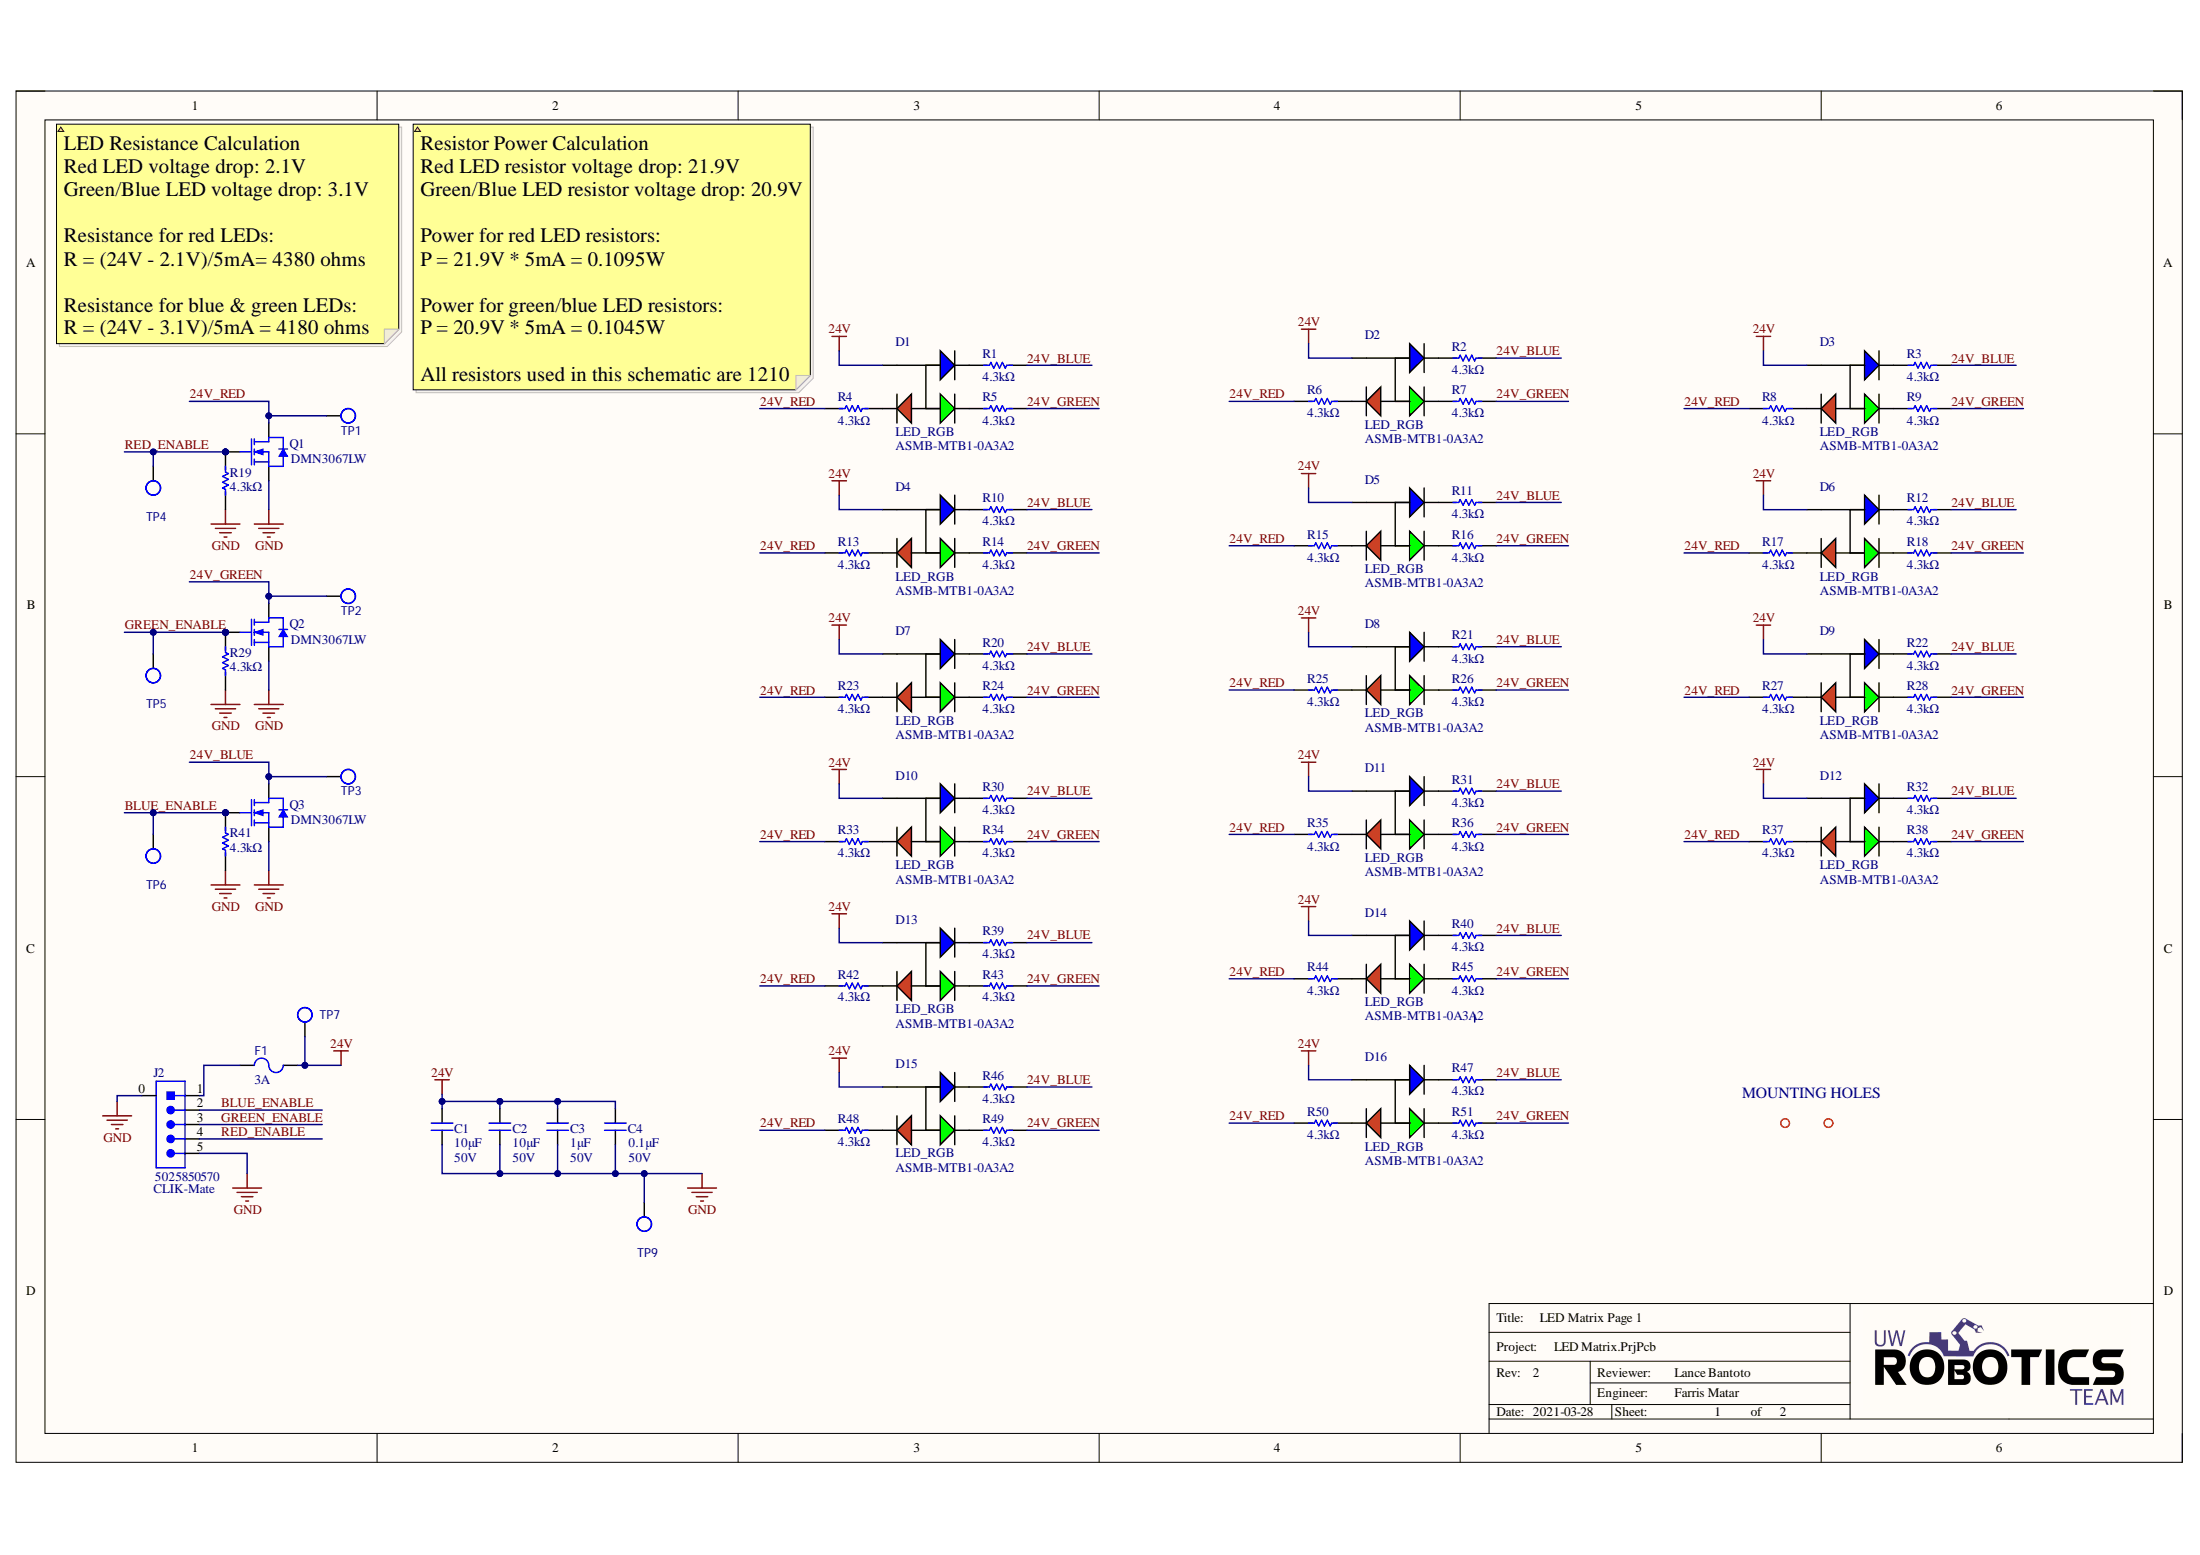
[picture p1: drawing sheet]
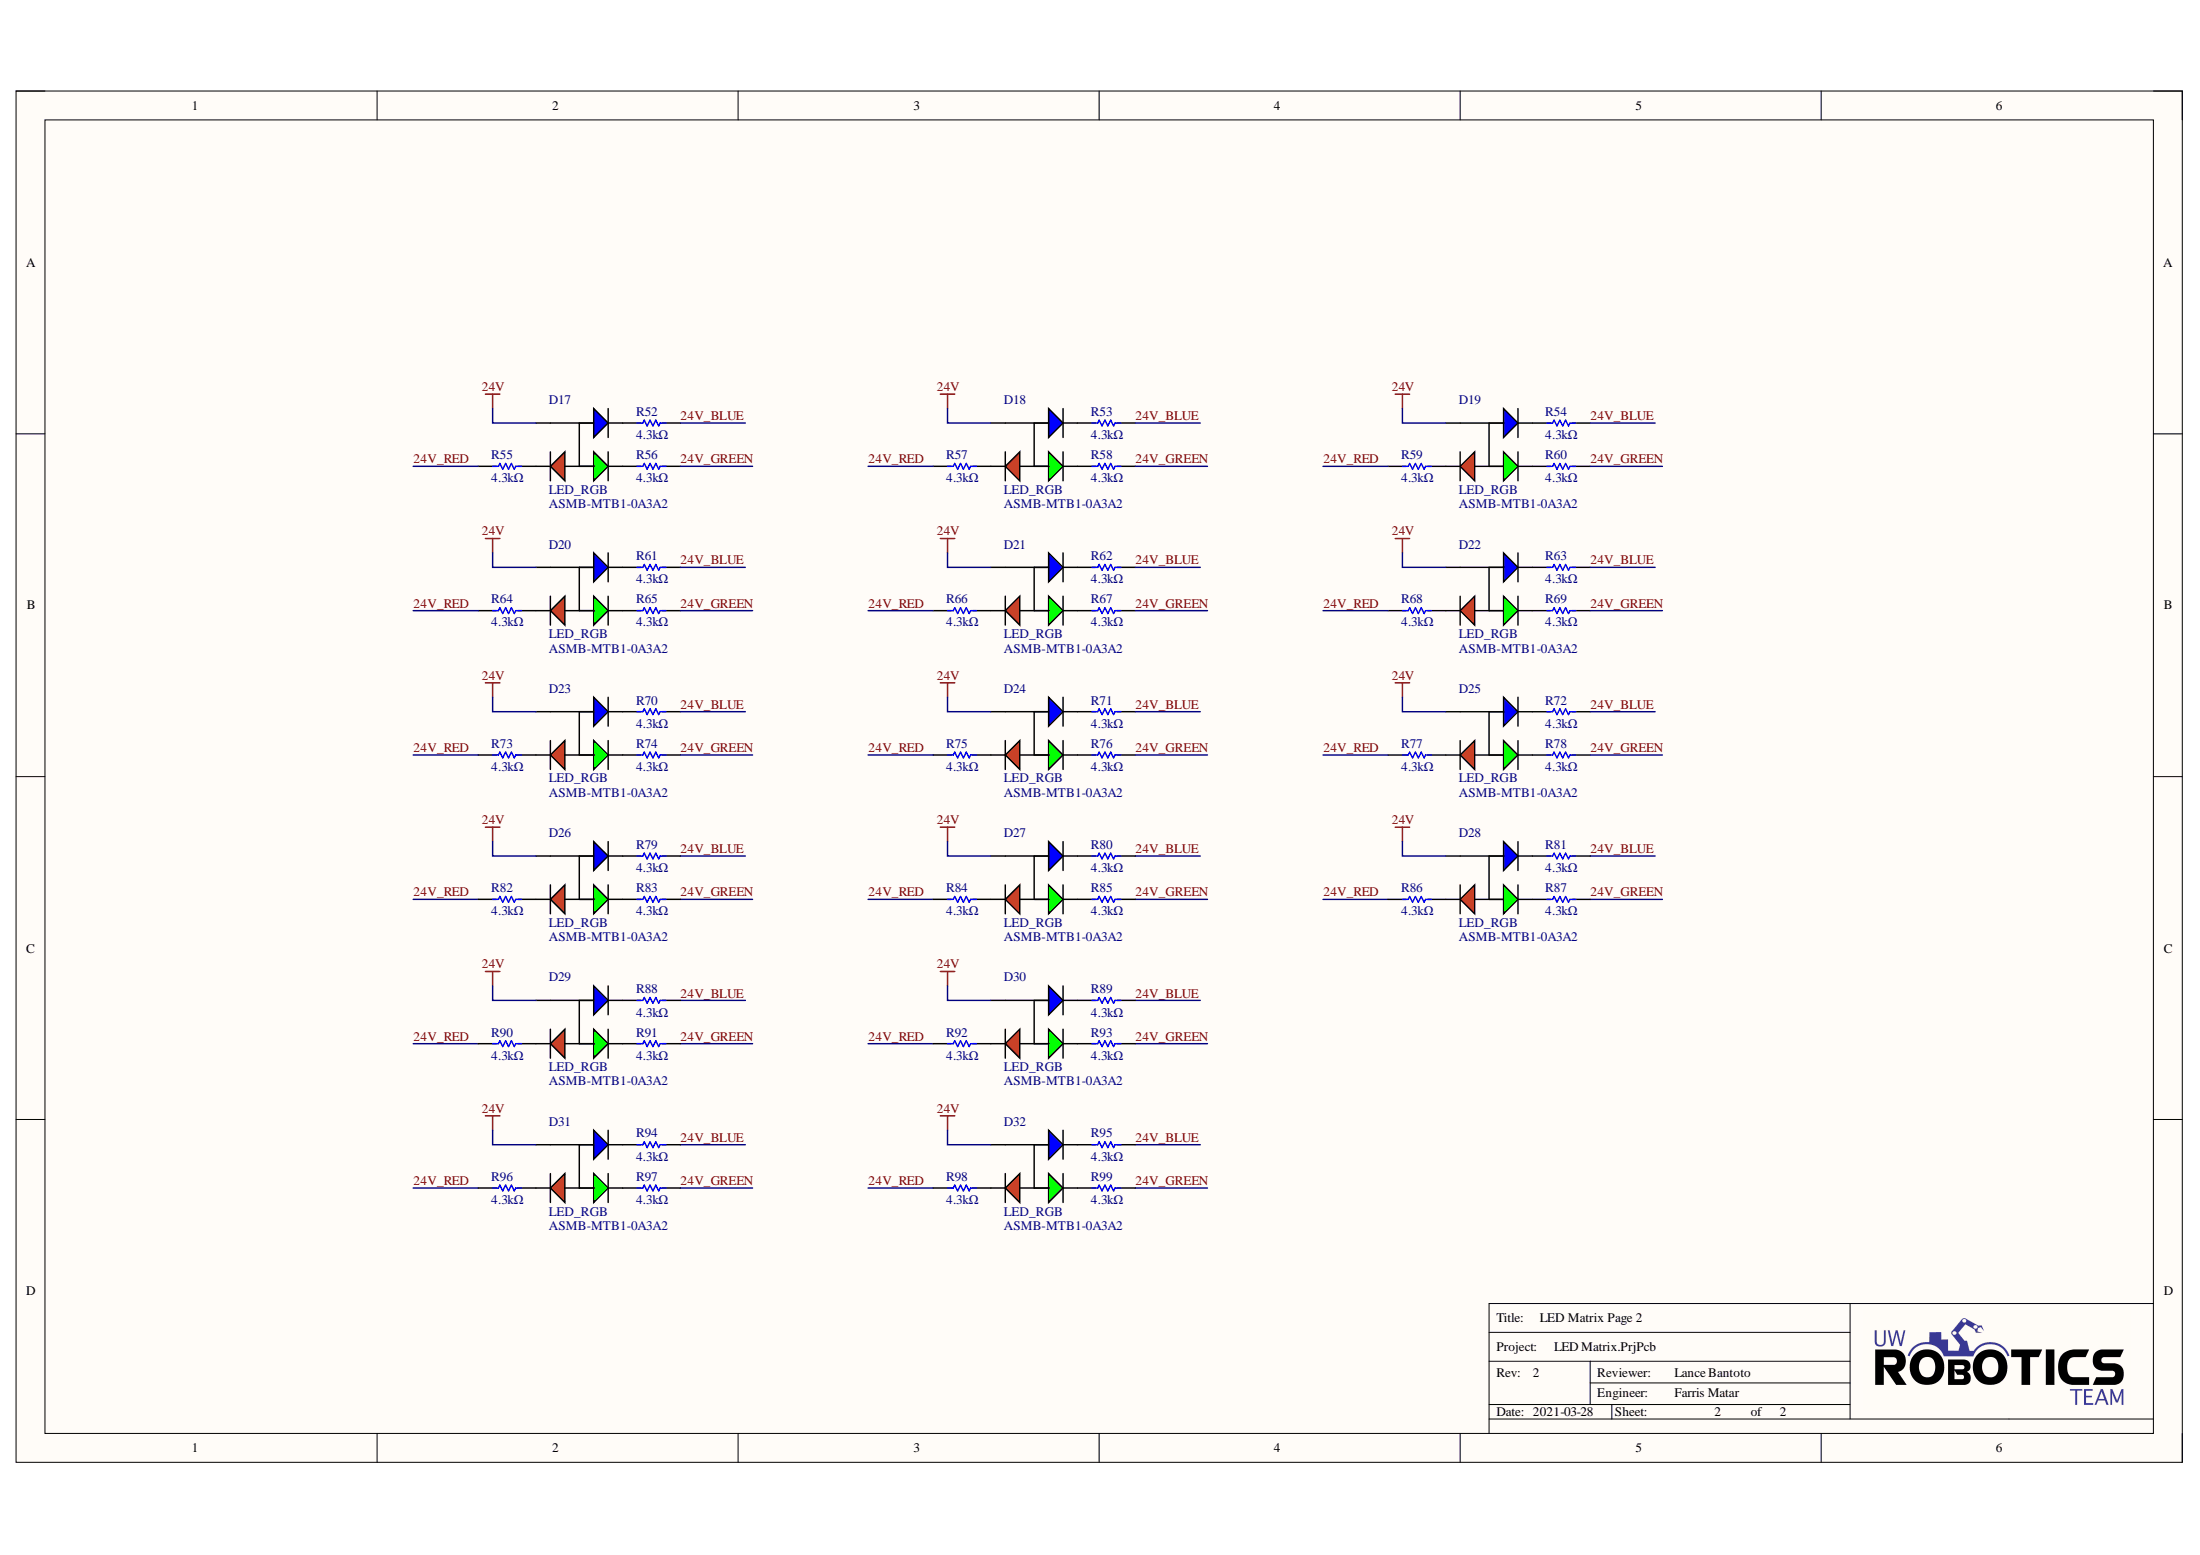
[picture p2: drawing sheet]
# Altium project LED Matrix.PrjPcb
2 sheets, 150 parts. Net scope: global (net labels, ports and power ports of the same name join across sheets).
Board file: LED Matrix.PcbDoc
Sheets:
  LED Matrix.SchDoc
  LED Matrix-2.SchDoc

## Sheet LED Matrix.SchDoc: LED Matrix Page 1
size B; CheckedBy: Lance Bantoto; Engineer: Farris Matar; Revision: 2; SheetNumber: 1; SheetTotal: 2

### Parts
C1  value 10μF  Voltage Rating: 50V  [CAP1210]  (hidden comment: CAP_10uF_50V_1210)
C2  value 10μF  Voltage Rating: 50V  [CAP1210]  (hidden comment: CAP_10uF_50V_1210)
C3  value 1μF  Voltage Rating: 50V  [CAP2012]  (hidden comment: CAP_1uF_50V_0805)
C4  value 0.1μF  Voltage Rating: 50V  [CAP2012]  (hidden comment: CAP_0.1uF_50V_0805)
D1  LED_RGB  Manufacturer Part Number 1: ASMB-MTB1-0A3A2  [LED_RGB]
D2  LED_RGB  Manufacturer Part Number 1: ASMB-MTB1-0A3A2  [LED_RGB]
D3  LED_RGB  Manufacturer Part Number 1: ASMB-MTB1-0A3A2  [LED_RGB]
D4  LED_RGB  Manufacturer Part Number 1: ASMB-MTB1-0A3A2  [LED_RGB]
D5  LED_RGB  Manufacturer Part Number 1: ASMB-MTB1-0A3A2  [LED_RGB]
D6  LED_RGB  Manufacturer Part Number 1: ASMB-MTB1-0A3A2  [LED_RGB]
D7  LED_RGB  Manufacturer Part Number 1: ASMB-MTB1-0A3A2  [LED_RGB]
D8  LED_RGB  Manufacturer Part Number 1: ASMB-MTB1-0A3A2  [LED_RGB]
D9  LED_RGB  Manufacturer Part Number 1: ASMB-MTB1-0A3A2  [LED_RGB]
D10  LED_RGB  Manufacturer Part Number 1: ASMB-MTB1-0A3A2  [LED_RGB]
D11  LED_RGB  Manufacturer Part Number 1: ASMB-MTB1-0A3A2  [LED_RGB]
D12  LED_RGB  Manufacturer Part Number 1: ASMB-MTB1-0A3A2  [LED_RGB]
D13  LED_RGB  Manufacturer Part Number 1: ASMB-MTB1-0A3A2  [LED_RGB]
D14  LED_RGB  Manufacturer Part Number 1: ASMB-MTB1-0A3A2  [LED_RGB]
D15  LED_RGB  Manufacturer Part Number 1: ASMB-MTB1-0A3A2  [LED_RGB]
D16  LED_RGB  Manufacturer Part Number 1: ASMB-MTB1-0A3A2  [LED_RGB]
F1  Current Rating: 3A  [FUSE_1206]  (hidden comment: FUSE_3A_1206)
J2  Manufacturer Part Number 1: 5025850570  Family: CLIK-Mate  [MOLEX-5025850570]  (hidden comment: CON_5M_SM_RA)
MH1  MOUNTING_HOLES  [MOUNTING_HOLE]  (value not drawn)
MH2  MOUNTING_HOLES  [MOUNTING_HOLE]  (value not drawn)
Q1  Manufacturer Part Number 1: DMN3067LW  [NMOS_SOT-323]  (hidden comment: NMOS_30V_2.6A)
Q2  Manufacturer Part Number 1: DMN3067LW  [NMOS_SOT-323]  (hidden comment: NMOS_30V_2.6A)
Q3  Manufacturer Part Number 1: DMN3067LW  [NMOS_SOT-323]  (hidden comment: NMOS_30V_2.6A)
R1  Resistance: 4.3kΩ  [RES1210]  (hidden comment: RES_4.3kΩ_1210_5%)
R2  Resistance: 4.3kΩ  [RES1210]  (hidden comment: RES_4.3kΩ_1210_5%)
R3  Resistance: 4.3kΩ  [RES1210]  (hidden comment: RES_4.3kΩ_1210_5%)
R4  Resistance: 4.3kΩ  [RES1210]  (hidden comment: RES_4.3kΩ_1210_5%)
R5  Resistance: 4.3kΩ  [RES1210]  (hidden comment: RES_4.3kΩ_1210_5%)
R6  Resistance: 4.3kΩ  [RES1210]  (hidden comment: RES_4.3kΩ_1210_5%)
R7  Resistance: 4.3kΩ  [RES1210]  (hidden comment: RES_4.3kΩ_1210_5%)
R8  Resistance: 4.3kΩ  [RES1210]  (hidden comment: RES_4.3kΩ_1210_5%)
R9  Resistance: 4.3kΩ  [RES1210]  (hidden comment: RES_4.3kΩ_1210_5%)
R10  Resistance: 4.3kΩ  [RES1210]  (hidden comment: RES_4.3kΩ_1210_5%)
R11  Resistance: 4.3kΩ  [RES1210]  (hidden comment: RES_4.3kΩ_1210_5%)
R12  Resistance: 4.3kΩ  [RES1210]  (hidden comment: RES_4.3kΩ_1210_5%)
R13  Resistance: 4.3kΩ  [RES1210]  (hidden comment: RES_4.3kΩ_1210_5%)
R14  Resistance: 4.3kΩ  [RES1210]  (hidden comment: RES_4.3kΩ_1210_5%)
R15  Resistance: 4.3kΩ  [RES1210]  (hidden comment: RES_4.3kΩ_1210_5%)
R16  Resistance: 4.3kΩ  [RES1210]  (hidden comment: RES_4.3kΩ_1210_5%)
R17  Resistance: 4.3kΩ  [RES1210]  (hidden comment: RES_4.3kΩ_1210_5%)
R18  Resistance: 4.3kΩ  [RES1210]  (hidden comment: RES_4.3kΩ_1210_5%)
R19  Resistance: 4.3kΩ  [RES1210]  (hidden comment: RES_4.3kΩ_1210_5%)
R20  Resistance: 4.3kΩ  [RES1210]  (hidden comment: RES_4.3kΩ_1210_5%)
R21  Resistance: 4.3kΩ  [RES1210]  (hidden comment: RES_4.3kΩ_1210_5%)
R22  Resistance: 4.3kΩ  [RES1210]  (hidden comment: RES_4.3kΩ_1210_5%)
R23  Resistance: 4.3kΩ  [RES1210]  (hidden comment: RES_4.3kΩ_1210_5%)
R24  Resistance: 4.3kΩ  [RES1210]  (hidden comment: RES_4.3kΩ_1210_5%)
R25  Resistance: 4.3kΩ  [RES1210]  (hidden comment: RES_4.3kΩ_1210_5%)
R26  Resistance: 4.3kΩ  [RES1210]  (hidden comment: RES_4.3kΩ_1210_5%)
R27  Resistance: 4.3kΩ  [RES1210]  (hidden comment: RES_4.3kΩ_1210_5%)
R28  Resistance: 4.3kΩ  [RES1210]  (hidden comment: RES_4.3kΩ_1210_5%)
R29  Resistance: 4.3kΩ  [RES1210]  (hidden comment: RES_4.3kΩ_1210_5%)
R30  Resistance: 4.3kΩ  [RES1210]  (hidden comment: RES_4.3kΩ_1210_5%)
R31  Resistance: 4.3kΩ  [RES1210]  (hidden comment: RES_4.3kΩ_1210_5%)
R32  Resistance: 4.3kΩ  [RES1210]  (hidden comment: RES_4.3kΩ_1210_5%)
R33  Resistance: 4.3kΩ  [RES1210]  (hidden comment: RES_4.3kΩ_1210_5%)
R34  Resistance: 4.3kΩ  [RES1210]  (hidden comment: RES_4.3kΩ_1210_5%)
R35  Resistance: 4.3kΩ  [RES1210]  (hidden comment: RES_4.3kΩ_1210_5%)
R36  Resistance: 4.3kΩ  [RES1210]  (hidden comment: RES_4.3kΩ_1210_5%)
R37  Resistance: 4.3kΩ  [RES1210]  (hidden comment: RES_4.3kΩ_1210_5%)
R38  Resistance: 4.3kΩ  [RES1210]  (hidden comment: RES_4.3kΩ_1210_5%)
R39  Resistance: 4.3kΩ  [RES1210]  (hidden comment: RES_4.3kΩ_1210_5%)
R40  Resistance: 4.3kΩ  [RES1210]  (hidden comment: RES_4.3kΩ_1210_5%)
R41  Resistance: 4.3kΩ  [RES1210]  (hidden comment: RES_4.3kΩ_1210_5%)
R42  Resistance: 4.3kΩ  [RES1210]  (hidden comment: RES_4.3kΩ_1210_5%)
R43  Resistance: 4.3kΩ  [RES1210]  (hidden comment: RES_4.3kΩ_1210_5%)
R44  Resistance: 4.3kΩ  [RES1210]  (hidden comment: RES_4.3kΩ_1210_5%)
R45  Resistance: 4.3kΩ  [RES1210]  (hidden comment: RES_4.3kΩ_1210_5%)
R46  Resistance: 4.3kΩ  [RES1210]  (hidden comment: RES_4.3kΩ_1210_5%)
R47  Resistance: 4.3kΩ  [RES1210]  (hidden comment: RES_4.3kΩ_1210_5%)
R48  Resistance: 4.3kΩ  [RES1210]  (hidden comment: RES_4.3kΩ_1210_5%)
R49  Resistance: 4.3kΩ  [RES1210]  (hidden comment: RES_4.3kΩ_1210_5%)
R50  Resistance: 4.3kΩ  [RES1210]  (hidden comment: RES_4.3kΩ_1210_5%)
R51  Resistance: 4.3kΩ  [RES1210]  (hidden comment: RES_4.3kΩ_1210_5%)
TP1  TESTPOINT_LOOP  [TESTPOINT_LOOP]  (value not drawn)
TP2  TESTPOINT_LOOP  [TESTPOINT_LOOP]  (value not drawn)
TP3  TESTPOINT_LOOP  [TESTPOINT_LOOP]  (value not drawn)
TP4  TESTPOINT_LOOP  [TESTPOINT_LOOP]  (value not drawn)
TP5  TESTPOINT_LOOP  [TESTPOINT_LOOP]  (value not drawn)
TP6  TESTPOINT_LOOP  [TESTPOINT_LOOP]  (value not drawn)
TP7  TESTPOINT_LOOP  [TESTPOINT_LOOP]  (value not drawn)
TP9  TESTPOINT_LOOP  [TESTPOINT_LOOP]  (value not drawn)

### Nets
24V: C1.2 C2.2 C3.1 C4.2 D1.4(COMMON_ANODE) D2.4(COMMON_ANODE) D3.4(COMMON_ANODE) D4.4(COMMON_ANODE) D5.4(COMMON_ANODE) D6.4(COMMON_ANODE) D7.4(COMMON_ANODE) D8.4(COMMON_ANODE) D9.4(COMMON_ANODE) D10.4(COMMON_ANODE) D11.4(COMMON_ANODE) D12.4(COMMON_ANODE) D13.4(COMMON_ANODE) D14.4(COMMON_ANODE) D15.4(COMMON_ANODE) D16.4(COMMON_ANODE) F1.1 TP7.1
GND: C1.1 C2.1 C3.2 C4.1 J2.0 J2.5 Q1.2(SOURCE) Q2.2(SOURCE) Q3.2(SOURCE) R19.1 R29.1 R41.1 TP9.1
24V_BLUE: Q3.3(DRAIN) R1.2 R2.2 R3.2 R10.2 R11.2 R12.2 R20.1 R21.1 R22.1 R30.2 R31.2 R32.2 R39.1 R40.2 R46.2 R47.2 TP3.1
24V_GREEN: Q2.3(DRAIN) R5.2 R7.2 R9.2 R14.2 R16.2 R18.2 R24.2 R26.2 R28.2 R34.2 R36.2 R38.2 R43.2 R45.2 R49.2 R51.2 TP2.1
24V_RED: Q1.3(DRAIN) R4.1 R6.1 R8.1 R13.1 R15.1 R17.1 R23.2 R25.1 R27.1 R33.1 R35.1 R37.1 R42.1 R44.1 R48.1 R50.1 TP1.1
BLUE_ENABLE: J2.2 Q3.1(GATE) R41.2 TP6.1
GREEN_ENABLE: J2.3 Q2.1(GATE) R29.2 TP5.1
RED_ENABLE: J2.4 Q1.1(GATE) R19.2 TP4.1
NetD1_1: D1.1(CATHODE_(RED)) R4.2
NetD1_2: D1.2(CATHODE_(GREEN)) R5.1
NetD1_3: D1.3(CATHODE_(BLUE)) R1.1
NetD2_1: D2.1(CATHODE_(RED)) R6.2
NetD2_2: D2.2(CATHODE_(GREEN)) R7.1
NetD2_3: D2.3(CATHODE_(BLUE)) R2.1
NetD3_1: D3.1(CATHODE_(RED)) R8.2
NetD3_2: D3.2(CATHODE_(GREEN)) R9.1
NetD3_3: D3.3(CATHODE_(BLUE)) R3.1
NetD4_1: D4.1(CATHODE_(RED)) R13.2
NetD4_2: D4.2(CATHODE_(GREEN)) R14.1
NetD4_3: D4.3(CATHODE_(BLUE)) R10.1
NetD5_1: D5.1(CATHODE_(RED)) R15.2
NetD5_2: D5.2(CATHODE_(GREEN)) R16.1
NetD5_3: D5.3(CATHODE_(BLUE)) R11.1
NetD6_1: D6.1(CATHODE_(RED)) R17.2
NetD6_2: D6.2(CATHODE_(GREEN)) R18.1
NetD6_3: D6.3(CATHODE_(BLUE)) R12.1
NetD7_1: D7.1(CATHODE_(RED)) R23.1
NetD7_2: D7.2(CATHODE_(GREEN)) R24.1
NetD7_3: D7.3(CATHODE_(BLUE)) R20.2
NetD8_1: D8.1(CATHODE_(RED)) R25.2
NetD8_2: D8.2(CATHODE_(GREEN)) R26.1
NetD8_3: D8.3(CATHODE_(BLUE)) R21.2
NetD9_1: D9.1(CATHODE_(RED)) R27.2
NetD9_2: D9.2(CATHODE_(GREEN)) R28.1
NetD9_3: D9.3(CATHODE_(BLUE)) R22.2
NetD10_1: D10.1(CATHODE_(RED)) R33.2
NetD10_2: D10.2(CATHODE_(GREEN)) R34.1
NetD10_3: D10.3(CATHODE_(BLUE)) R30.1
NetD11_1: D11.1(CATHODE_(RED)) R35.2
NetD11_2: D11.2(CATHODE_(GREEN)) R36.1
NetD11_3: D11.3(CATHODE_(BLUE)) R31.1
NetD12_1: D12.1(CATHODE_(RED)) R37.2
NetD12_2: D12.2(CATHODE_(GREEN)) R38.1
NetD12_3: D12.3(CATHODE_(BLUE)) R32.1
NetD13_1: D13.1(CATHODE_(RED)) R42.2
NetD13_2: D13.2(CATHODE_(GREEN)) R43.1
NetD13_3: D13.3(CATHODE_(BLUE)) R39.2
NetD14_1: D14.1(CATHODE_(RED)) R44.2
NetD14_2: D14.2(CATHODE_(GREEN)) R45.1
NetD14_3: D14.3(CATHODE_(BLUE)) R40.1
NetD15_1: D15.1(CATHODE_(RED)) R48.2
NetD15_2: D15.2(CATHODE_(GREEN)) R49.1
NetD15_3: D15.3(CATHODE_(BLUE)) R46.1
NetD16_1: D16.1(CATHODE_(RED)) R50.2
NetD16_2: D16.2(CATHODE_(GREEN)) R51.1
NetD16_3: D16.3(CATHODE_(BLUE)) R47.1
NetF1_2: F1.2 J2.1

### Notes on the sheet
- LED Resistance Calculation
  Red LED voltage drop: 2.1V
  Green/Blue LED voltage drop: 3.1V
  Resistance for red LEDs:
  R = (24V - 2.1V)/5mA= 4380 ohms
  Resistance for blue & green LEDs:
  R = (24V - 3.1V)/5mA = 4180 ohms
- (near R4) Resistor Power Calculation
  Red LED resistor voltage drop: 21.9V
  Green/Blue LED resistor voltage drop: 20.9V
  Power for red LED resistors:
  P = 21.9V * 5mA = 0.1095W
  Power for green/blue LED resistors:
  P = 20.9V * 5mA = 0.1045W
  All resistors used in this schematic are 1210
- MOUNTING HOLES

## Sheet LED Matrix-2.SchDoc: LED Matrix Page 2
size B; CheckedBy: Lance Bantoto; Engineer: Farris Matar; Revision: 2; SheetNumber: 2; SheetTotal: 2

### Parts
D17  LED_RGB  Manufacturer Part Number 1: ASMB-MTB1-0A3A2  [LED_RGB]
D18  LED_RGB  Manufacturer Part Number 1: ASMB-MTB1-0A3A2  [LED_RGB]
D19  LED_RGB  Manufacturer Part Number 1: ASMB-MTB1-0A3A2  [LED_RGB]
D20  LED_RGB  Manufacturer Part Number 1: ASMB-MTB1-0A3A2  [LED_RGB]
D21  LED_RGB  Manufacturer Part Number 1: ASMB-MTB1-0A3A2  [LED_RGB]
D22  LED_RGB  Manufacturer Part Number 1: ASMB-MTB1-0A3A2  [LED_RGB]
D23  LED_RGB  Manufacturer Part Number 1: ASMB-MTB1-0A3A2  [LED_RGB]
D24  LED_RGB  Manufacturer Part Number 1: ASMB-MTB1-0A3A2  [LED_RGB]
D25  LED_RGB  Manufacturer Part Number 1: ASMB-MTB1-0A3A2  [LED_RGB]
D26  LED_RGB  Manufacturer Part Number 1: ASMB-MTB1-0A3A2  [LED_RGB]
D27  LED_RGB  Manufacturer Part Number 1: ASMB-MTB1-0A3A2  [LED_RGB]
D28  LED_RGB  Manufacturer Part Number 1: ASMB-MTB1-0A3A2  [LED_RGB]
D29  LED_RGB  Manufacturer Part Number 1: ASMB-MTB1-0A3A2  [LED_RGB]
D30  LED_RGB  Manufacturer Part Number 1: ASMB-MTB1-0A3A2  [LED_RGB]
D31  LED_RGB  Manufacturer Part Number 1: ASMB-MTB1-0A3A2  [LED_RGB]
D32  LED_RGB  Manufacturer Part Number 1: ASMB-MTB1-0A3A2  [LED_RGB]
R52  Resistance: 4.3kΩ  [RES1210]  (hidden comment: RES_4.3kΩ_1210_5%)
R53  Resistance: 4.3kΩ  [RES1210]  (hidden comment: RES_4.3kΩ_1210_5%)
R54  Resistance: 4.3kΩ  [RES1210]  (hidden comment: RES_4.3kΩ_1210_5%)
R55  Resistance: 4.3kΩ  [RES1210]  (hidden comment: RES_4.3kΩ_1210_5%)
R56  Resistance: 4.3kΩ  [RES1210]  (hidden comment: RES_4.3kΩ_1210_5%)
R57  Resistance: 4.3kΩ  [RES1210]  (hidden comment: RES_4.3kΩ_1210_5%)
R58  Resistance: 4.3kΩ  [RES1210]  (hidden comment: RES_4.3kΩ_1210_5%)
R59  Resistance: 4.3kΩ  [RES1210]  (hidden comment: RES_4.3kΩ_1210_5%)
R60  Resistance: 4.3kΩ  [RES1210]  (hidden comment: RES_4.3kΩ_1210_5%)
R61  Resistance: 4.3kΩ  [RES1210]  (hidden comment: RES_4.3kΩ_1210_5%)
R62  Resistance: 4.3kΩ  [RES1210]  (hidden comment: RES_4.3kΩ_1210_5%)
R63  Resistance: 4.3kΩ  [RES1210]  (hidden comment: RES_4.3kΩ_1210_5%)
R64  Resistance: 4.3kΩ  [RES1210]  (hidden comment: RES_4.3kΩ_1210_5%)
R65  Resistance: 4.3kΩ  [RES1210]  (hidden comment: RES_4.3kΩ_1210_5%)
R66  Resistance: 4.3kΩ  [RES1210]  (hidden comment: RES_4.3kΩ_1210_5%)
R67  Resistance: 4.3kΩ  [RES1210]  (hidden comment: RES_4.3kΩ_1210_5%)
R68  Resistance: 4.3kΩ  [RES1210]  (hidden comment: RES_4.3kΩ_1210_5%)
R69  Resistance: 4.3kΩ  [RES1210]  (hidden comment: RES_4.3kΩ_1210_5%)
R70  Resistance: 4.3kΩ  [RES1210]  (hidden comment: RES_4.3kΩ_1210_5%)
R71  Resistance: 4.3kΩ  [RES1210]  (hidden comment: RES_4.3kΩ_1210_5%)
R72  Resistance: 4.3kΩ  [RES1210]  (hidden comment: RES_4.3kΩ_1210_5%)
R73  Resistance: 4.3kΩ  [RES1210]  (hidden comment: RES_4.3kΩ_1210_5%)
R74  Resistance: 4.3kΩ  [RES1210]  (hidden comment: RES_4.3kΩ_1210_5%)
R75  Resistance: 4.3kΩ  [RES1210]  (hidden comment: RES_4.3kΩ_1210_5%)
R76  Resistance: 4.3kΩ  [RES1210]  (hidden comment: RES_4.3kΩ_1210_5%)
R77  Resistance: 4.3kΩ  [RES1210]  (hidden comment: RES_4.3kΩ_1210_5%)
R78  Resistance: 4.3kΩ  [RES1210]  (hidden comment: RES_4.3kΩ_1210_5%)
R79  Resistance: 4.3kΩ  [RES1210]  (hidden comment: RES_4.3kΩ_1210_5%)
R80  Resistance: 4.3kΩ  [RES1210]  (hidden comment: RES_4.3kΩ_1210_5%)
R81  Resistance: 4.3kΩ  [RES1210]  (hidden comment: RES_4.3kΩ_1210_5%)
R82  Resistance: 4.3kΩ  [RES1210]  (hidden comment: RES_4.3kΩ_1210_5%)
R83  Resistance: 4.3kΩ  [RES1210]  (hidden comment: RES_4.3kΩ_1210_5%)
R84  Resistance: 4.3kΩ  [RES1210]  (hidden comment: RES_4.3kΩ_1210_5%)
R85  Resistance: 4.3kΩ  [RES1210]  (hidden comment: RES_4.3kΩ_1210_5%)
R86  Resistance: 4.3kΩ  [RES1210]  (hidden comment: RES_4.3kΩ_1210_5%)
R87  Resistance: 4.3kΩ  [RES1210]  (hidden comment: RES_4.3kΩ_1210_5%)
R88  Resistance: 4.3kΩ  [RES1210]  (hidden comment: RES_4.3kΩ_1210_5%)
R89  Resistance: 4.3kΩ  [RES1210]  (hidden comment: RES_4.3kΩ_1210_5%)
R90  Resistance: 4.3kΩ  [RES1210]  (hidden comment: RES_4.3kΩ_1210_5%)
R91  Resistance: 4.3kΩ  [RES1210]  (hidden comment: RES_4.3kΩ_1210_5%)
R92  Resistance: 4.3kΩ  [RES1210]  (hidden comment: RES_4.3kΩ_1210_5%)
R93  Resistance: 4.3kΩ  [RES1210]  (hidden comment: RES_4.3kΩ_1210_5%)
R94  Resistance: 4.3kΩ  [RES1210]  (hidden comment: RES_4.3kΩ_1210_5%)
R95  Resistance: 4.3kΩ  [RES1210]  (hidden comment: RES_4.3kΩ_1210_5%)
R96  Resistance: 4.3kΩ  [RES1210]  (hidden comment: RES_4.3kΩ_1210_5%)
R97  Resistance: 4.3kΩ  [RES1210]  (hidden comment: RES_4.3kΩ_1210_5%)
R98  Resistance: 4.3kΩ  [RES1210]  (hidden comment: RES_4.3kΩ_1210_5%)
R99  Resistance: 4.3kΩ  [RES1210]  (hidden comment: RES_4.3kΩ_1210_5%)

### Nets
24V: D17.4(COMMON_ANODE) D18.4(COMMON_ANODE) D19.4(COMMON_ANODE) D20.4(COMMON_ANODE) D21.4(COMMON_ANODE) D22.4(COMMON_ANODE) D23.4(COMMON_ANODE) D24.4(COMMON_ANODE) D25.4(COMMON_ANODE) D26.4(COMMON_ANODE) D27.4(COMMON_ANODE) D28.4(COMMON_ANODE) D29.4(COMMON_ANODE) D30.4(COMMON_ANODE) D31.4(COMMON_ANODE) D32.4(COMMON_ANODE)
24V_BLUE: R52.2 R53.2 R54.2 R61.2 R62.2 R63.2 R70.2 R71.2 R72.2 R79.2 R80.2 R81.2 R88.2 R89.2 R94.2 R95.2
24V_GREEN: R56.2 R58.2 R60.2 R65.2 R67.2 R69.2 R74.2 R76.2 R78.2 R83.2 R85.2 R87.2 R91.2 R93.2 R97.2 R99.2
24V_RED: R55.1 R57.1 R59.1 R64.1 R66.1 R68.1 R73.1 R75.1 R77.1 R82.1 R84.1 R86.1 R90.1 R92.1 R96.1 R98.1
NetD17_1: D17.1(CATHODE_(RED)) R55.2
NetD17_2: D17.2(CATHODE_(GREEN)) R56.1
NetD17_3: D17.3(CATHODE_(BLUE)) R52.1
NetD18_1: D18.1(CATHODE_(RED)) R57.2
NetD18_2: D18.2(CATHODE_(GREEN)) R58.1
NetD18_3: D18.3(CATHODE_(BLUE)) R53.1
NetD19_1: D19.1(CATHODE_(RED)) R59.2
NetD19_2: D19.2(CATHODE_(GREEN)) R60.1
NetD19_3: D19.3(CATHODE_(BLUE)) R54.1
NetD20_1: D20.1(CATHODE_(RED)) R64.2
NetD20_2: D20.2(CATHODE_(GREEN)) R65.1
NetD20_3: D20.3(CATHODE_(BLUE)) R61.1
NetD21_1: D21.1(CATHODE_(RED)) R66.2
NetD21_2: D21.2(CATHODE_(GREEN)) R67.1
NetD21_3: D21.3(CATHODE_(BLUE)) R62.1
NetD22_1: D22.1(CATHODE_(RED)) R68.2
NetD22_2: D22.2(CATHODE_(GREEN)) R69.1
NetD22_3: D22.3(CATHODE_(BLUE)) R63.1
NetD23_1: D23.1(CATHODE_(RED)) R73.2
NetD23_2: D23.2(CATHODE_(GREEN)) R74.1
NetD23_3: D23.3(CATHODE_(BLUE)) R70.1
NetD24_1: D24.1(CATHODE_(RED)) R75.2
NetD24_2: D24.2(CATHODE_(GREEN)) R76.1
NetD24_3: D24.3(CATHODE_(BLUE)) R71.1
NetD25_1: D25.1(CATHODE_(RED)) R77.2
NetD25_2: D25.2(CATHODE_(GREEN)) R78.1
NetD25_3: D25.3(CATHODE_(BLUE)) R72.1
NetD26_1: D26.1(CATHODE_(RED)) R82.2
NetD26_2: D26.2(CATHODE_(GREEN)) R83.1
NetD26_3: D26.3(CATHODE_(BLUE)) R79.1
NetD27_1: D27.1(CATHODE_(RED)) R84.2
NetD27_2: D27.2(CATHODE_(GREEN)) R85.1
NetD27_3: D27.3(CATHODE_(BLUE)) R80.1
NetD28_1: D28.1(CATHODE_(RED)) R86.2
NetD28_2: D28.2(CATHODE_(GREEN)) R87.1
NetD28_3: D28.3(CATHODE_(BLUE)) R81.1
NetD29_1: D29.1(CATHODE_(RED)) R90.2
NetD29_2: D29.2(CATHODE_(GREEN)) R91.1
NetD29_3: D29.3(CATHODE_(BLUE)) R88.1
NetD30_1: D30.1(CATHODE_(RED)) R92.2
NetD30_2: D30.2(CATHODE_(GREEN)) R93.1
NetD30_3: D30.3(CATHODE_(BLUE)) R89.1
NetD31_1: D31.1(CATHODE_(RED)) R96.2
NetD31_2: D31.2(CATHODE_(GREEN)) R97.1
NetD31_3: D31.3(CATHODE_(BLUE)) R94.1
NetD32_1: D32.1(CATHODE_(RED)) R98.2
NetD32_2: D32.2(CATHODE_(GREEN)) R99.1
NetD32_3: D32.3(CATHODE_(BLUE)) R95.1

## Nets that join several sheets
24V: LED Matrix (22 pins), LED Matrix-2 (16 pins)
24V_BLUE: LED Matrix (18 pins), LED Matrix-2 (16 pins)
24V_GREEN: LED Matrix (18 pins), LED Matrix-2 (16 pins)
24V_RED: LED Matrix (18 pins), LED Matrix-2 (16 pins)
